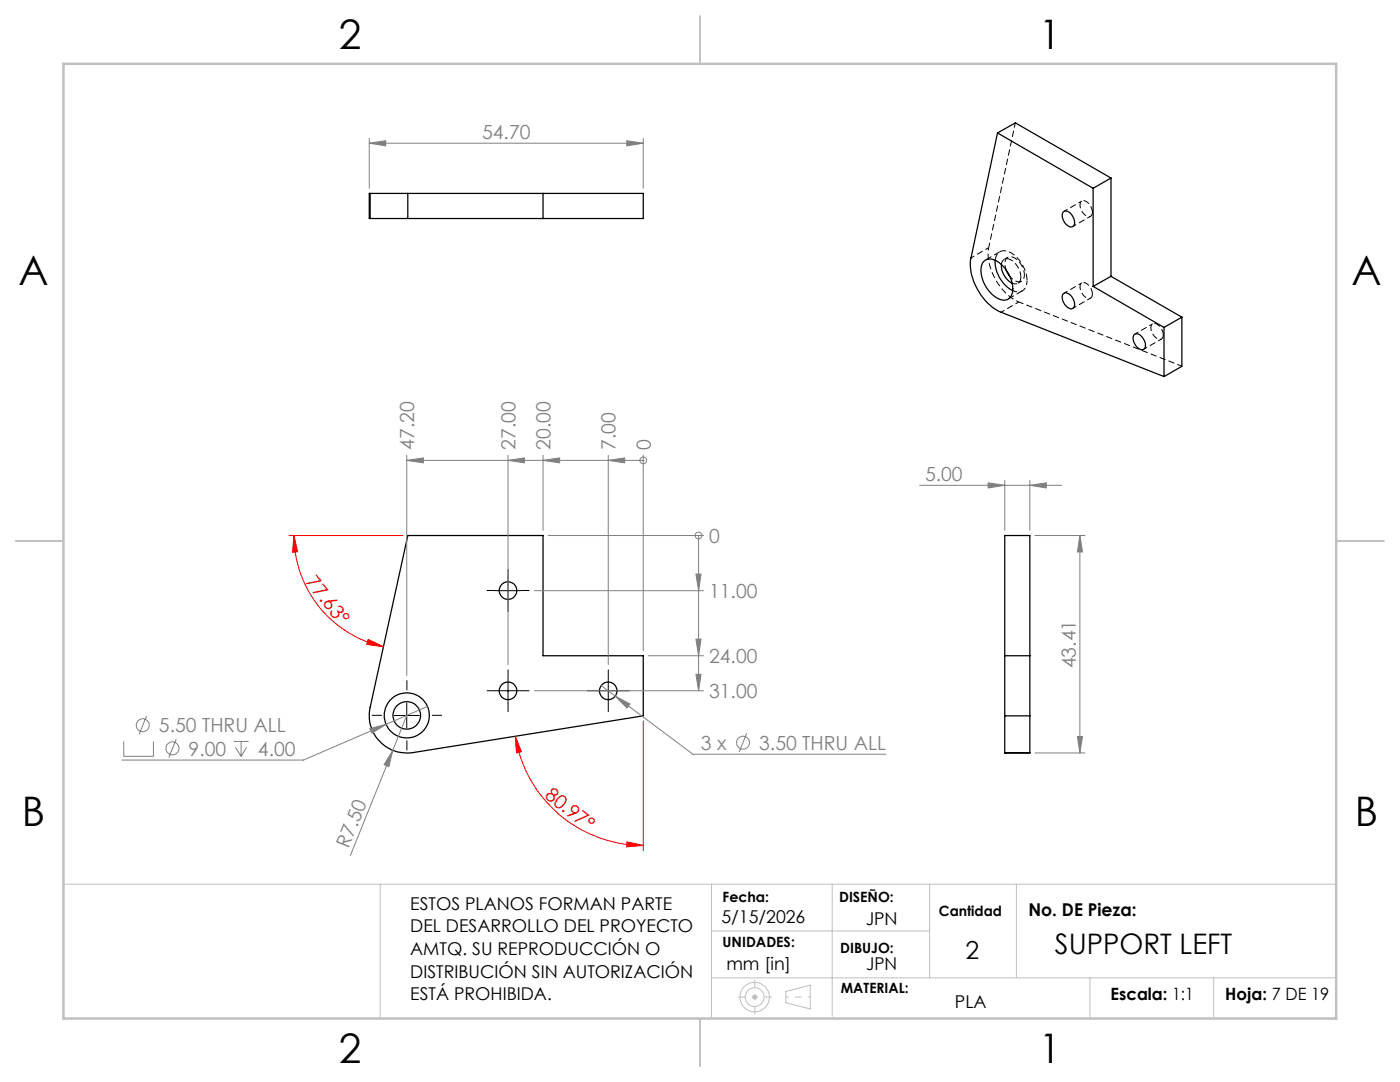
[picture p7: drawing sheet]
<svg xmlns="http://www.w3.org/2000/svg" width="279mm" height="216mm" viewBox="0 0 279 216" stroke-linecap="round" stroke-linejoin="round" font-family="sans-serif">
<g fill="none" stroke="#000" stroke-width=".25">
<path d="M73.9 38.6h-.2v5h.2M73.9 38.6h54.5v5h-54.5M73.9 38.6v5M81.4 38.6v5M108.4 38.6v5M199.1 26.5l-5.3 25a10.8 10.8 0 0 0 3.9 9.5l.8 .6 1.3 .7 32.5 12.8M199.1 26.5l19.1 11.1M199.1 26.5l3.5-2 19.1 11M218.2 37.6v19.6M221.7 35.5l-3.5 2.1M221.7 35.5v19.6M196.4 52.1a2.36 2.36 0 0 1 3.2 .5 6.9 6.9 0 0 1 2.5 5.7 1.78 1.78 0 0 1-2.8 1.3 6.5 6.5 0 0 1-3.4-6.7z"/>
<path d="M198.6 51.9a6.7 6.7 0 0 0 3.5 6.1M199.8 52.8a4.2 4.2 0 0 0 2.2 3.7M200.8 53.8l.7 1.4M212.2 42.3a1.31 1.31 0 0 1 1.8 .8 1.52 1.52 0 0 1 0 2.1 1.88 1.88 0 0 1-1.9-1.6l-.1-.7zM212.2 58.6a1.31 1.31 0 0 1 1.8 .8 1.52 1.52 0 0 1 0 2.2 1.88 1.88 0 0 1-1.9-1.6l-.1-.8zM218.2 57.2l14.1 8.1M221.7 55.1l-3.5 2.1M221.7 55.1l14.2 8.2M226.3 66.8a1.29 1.29 0 0 1 1.9 .8 1.53 1.53 0 0 1 0 2.1 2.1 2.1 0 0 1-2.1-2.1zM232.3 65.3v9.8M235.9 63.3v9.8l-3.6 2M235.9 63.3l-3.6 2"/>
<path d="M81.4 106.9h27v23.9h20v12l-46 7.4a7.5 7.5 0 0 1-8.5-9.1zM200.5 106.9h5v43.3h-5zM200.5 130.8h5M200.5 142.8h5M200.5 150.2h5"/>
<circle cx="101.4" cy="117.8" r="1.75"/>
<circle cx="101.4" cy="137.8" r="1.75"/>
<circle cx="121.4" cy="137.8" r="1.75"/>
<circle cx="81.2" cy="142.8" r="2.75"/>
<circle cx="81.2" cy="142.8" r="4.5"/>
</g>
<path d="M199.5 50.2l-2.8 1.7M201.2 59.7l2.8-1.7M218 42.3a2.28 2.28 0 0 0-2-2.2 1.37 1.37 0 0 0-.1 2 1.45 1.45 0 0 0 1.8 1l.3-.8M218 58.7a2.28 2.28 0 0 0-2-2.3 1.37 1.37 0 0 0-.1 2 1.45 1.45 0 0 0 1.8 1l.3-.7M232.2 66.8a2.28 2.28 0 0 0-2-2.2 1.37 1.37 0 0 0-.2 2 1.45 1.45 0 0 0 1.9 1l.3-.8" fill="none" stroke="#000" stroke-width=".2" stroke-dasharray="1.3 .6" stroke-linecap="butt"/>
<path d="M197.3 49.4l5.3-24.9M202 56.5a1.15 1.15 0 0 0 1.3-.1 1.15 1.15 0 0 0 .4-1.1M235.9 73.1l-32.6-12.8" fill="none" stroke="#000" stroke-width=".2" stroke-dasharray="1.3 .6" stroke-dashoffset=".3" stroke-linecap="butt"/>
<path d="M205 56a6.6 6.6 0 0 0-4.2-5.9 1.77 1.77 0 0 0-2.2 1.8" fill="none" stroke="#000" stroke-width=".2" stroke-dasharray="1.3 .6" stroke-dashoffset="-.1" stroke-linecap="butt"/>
<path d="M201.1 51.3l-.7 .5M202.1 58a1.89 1.89 0 0 0 2.1-.1 1.89 1.89 0 0 0 .8-1.9M203.2 56.5l.7-.4M204.4 54.8a3.9 3.9 0 0 0-2.7-3.6 1.32 1.32 0 0 0-1.1 1.9l.2 .7" fill="none" stroke="#000" stroke-width=".2" stroke-dasharray="1.3 .6" stroke-dashoffset=".4" stroke-linecap="butt"/>
<path d="M203.7 55.3a3.9 3.9 0 0 0-2.7-3.7 1.1 1.1 0 0 0-1.1 1.2" fill="none" stroke="#000" stroke-width=".2" stroke-dasharray="1.3 .6" stroke-dashoffset=".2" stroke-linecap="butt"/>
<path d="M193.8 51.5l3.5-2.1M201.6 55.2a1.93 1.93 0 0 0 2.4 .8l.3-.4 .1-.8M214.1 45.2l3.6-2.1M215.9 40.1l-3.5 2.1M215.9 56.4l-3.5 2.1M199.8 62.3l3.5-2M214.1 61.5l3.6-2M228.3 69.7l3.5-2.1M230 64.6l-3.5 2.1" fill="none" stroke="#000" stroke-width=".2" stroke-dasharray="1.3 .6" stroke-dashoffset=".5" stroke-linecap="butt"/>
<path d="M203.3 60.3a11.1 11.1 0 0 1-6-10.9" fill="none" stroke="#000" stroke-width=".2" stroke-dasharray="1.3 .6" stroke-dashoffset=".7" stroke-linecap="butt"/>
<g fill="none" stroke="#808080" stroke-width=".2">
<path d="M73.7 28.6l3.3-.5v1zM73.7 27.6v10M73.7 28.6h54.7M125.1 28.1l3.3 .5-3.3 .5zM128.4 27.6v10M81.2 91.9l3.3-.5v1zM81.2 91.9h47.2M81.2 90.8v44M101.4 91.9l3.3-.5v1zM101.4 90.8v41.8M108.4 91.9l3.3-.5v1zM108.4 90.8v15"/>
<path d="M121.4 91.9l3.3-.5v1zM121.4 90.8v41.8M128.4 91.9h.1M128.4 90.8v39.1M183.5 96.8h28.4M197.2 96.3l3.3 .5-3.3 .6zM200.5 95.8v10M205.5 96.8l3.3-.5v1.1zM205.5 95.8v10M106.6 117.9h33.8M109.4 106.9h31M138.9 114.5h1l-.5 3.4z"/>
<path d="M139.4 106.9h.1M139.4 106.9v30.9M206.5 106.9h10M215.5 106.9l.5 3.2h-1zM215.5 106.9v43.3M106.6 137.8h33.8M120 136.8l2.8 2.1M122.8 138.9l2.9 1.6-.6 .8zM122.8 138.9l15.5 11.6h38.5M129.4 130.8h11M138.9 127.5h1l-.5 3.3zM138.9 134.5h1l-.5 3.3z"/>
<path d="M24.7 148v2.9h5.9v-2.9M29.2 142.9l-1.4 3.6M35.2 147.5l-1.5 3.7M46.6 148h3M47 149.1l1.1 1.8M48.1 148v2.9M49.2 149.1l-1.1 1.8M73.8 145.4l3.2-.9-2.8 1.8zM77 144.5l-16.4 7.2h-36.3M78.4 149.7l-.8 3.3-.9-.4zM78.4 149.7l-8.5 21M81.2 142.8l-2.8 6.9"/>
<path d="M85.3 141l-8.3 3.5M149 146.3l-1.5 3.7M206.5 150.2h10M215 147h1l-.5 3.2z"/>
<circle cx="128.4" cy="91.9" r=".68"/>
<circle cx="139.4" cy="106.8" r=".68"/>
<circle cx="28.5" cy="144.7" r="1.29"/>
<circle cx="34.4" cy="149.3" r="1.29"/>
<circle cx="148.3" cy="148.2" r="1.29"/>
</g>
<path d="M57.7 106.9h22.7M58.7 106.9l.7 3.2-1 .1zM58.7 106.9a22.7 22.7 0 0 0 17.8 22.1M73.5 127.6l3 1.4-3.3-.4zM102.8 146.9l1.3 3.1-1 .2zM102.8 146.9a25.8 25.8 0 0 0 25.6 21.8M128.4 143.9v25.8M125.1 168l3.3 .7-3.3 .3z" fill="none" stroke="#f00" stroke-width=".2"/>
<g fill="none" stroke="#c0c0c0" stroke-width=".2">
<path d="M12.7 176.4h254M75.9 176.4v26.8M142 176.4v26.8M166.1 176.4v26.4M185.5 176.4v18.7M202.8 176.4v18.7M142 185.8h43.5M142 195.1h124.7M150.1 199h1M150.2 198.6l.8 .7M150.6 198.5v1M151 198.6l-.8 .7"/>
<path d="M156.8 197.8l4.9-1.2v4.7l-4.9-1.2zM217.5 195.1v8.1M242.2 195.1v7.8"/>
<circle cx="150.6" cy="199" r="1.88"/>
<circle cx="150.6" cy="199" r="2.95"/>
</g>
<g fill="none" stroke="#000" stroke-width=".2" stroke-dasharray="15.2 1.3 1.3 1.3" stroke-linecap="butt">
<path d="M98.9 117.8h-1.8M101.4 115.3v-1.7M103.9 117.8h1.7M81.2 137.7v-2M98.9 137.8h-1.8M101.4 120.3v1.8M101.4 135.3v-1.7M103.9 137.8h1.7M118.9 137.8h-1.8M121.4 135.3v-1.7M123.9 137.8h1.7M76.2 142.7h-2"/>
<path d="M81.2 147.7v2M86.2 142.7h2M101.4 140.3v1.8M121.4 140.3v1.8"/>
</g>
<path d="M156.9 198.9h4.8" fill="none" stroke="#c0c0c0" stroke-width=".2" stroke-dasharray="15.2 1.3 1.3 1.3" stroke-dashoffset="14.7" stroke-linecap="butt"/>
<path d="M147.2 198.9h6.8M150.6 202.4v-6.9" fill="none" stroke="#c0c0c0" stroke-width=".2" stroke-dasharray="15.2 1.3 1.3 1.3" stroke-dashoffset="13.7" stroke-linecap="butt"/>
<path d="M98.9 117.9h5M101.4 115.4v4.9M98.9 137.8h5M101.4 135.4v4.9M118.9 137.8h5M121.4 135.4v4.9M78.7 142.8h5M81.2 140.3v4.9" fill="none" stroke="#000" stroke-width=".2"/>
<path d="M139.7 3.2v9.5M3.1 107.9h9.6M266.7 107.9h9.5M139.7 203.2v9.6" fill="none" stroke="#c0c0c0" stroke-width=".25"/>
<path d="M12.7 12.7h254v190.5h-254z" fill="none" stroke="#c0c0c0" stroke-width=".5"/>
<g fill="#f00">
<path d="M58.7 106.9l.7 3.2-1 .1zM73.5 127.6l3 1.4-3.3-.4z"/>
<path d="M102.8 146.9l1.3 3.1-1 .2zM125.1 168l3.3 .7-3.3 .3z"/>
</g>
<g fill="#808080">
<path d="M78.4 149.7l-.8 3.3-.9-.4z"/>
<path d="M205.5 96.8l3.3-.5v1.1zM197.2 96.3l3.3 .5-3.3 .6z"/>
<path d="M73.8 145.4l.4 .9 2.8-1.8zM122.8 138.9l2.3 2.4 .6-.8zM73.7 28.6l3.3-.5v1zM125.1 28.1l3.3 .5-3.3 .5z"/>
<path d="M215.5 106.9l.5 3.2h-1zM215 147h1l-.5 3.2z"/>
<path d="M138.9 114.5h1l-.5 3.4zM138.9 127.5h1l-.5 3.3zM138.9 134.5h1l-.5 3.3z"/>
<path d="M121.4 91.9l3.3-.5v1zM108.4 91.9l3.3-.5v1zM101.4 91.9l3.3-.5v1zM81.2 91.9l3.3-.5v1z"/>
</g>
<g font-size="8.1">
<text x="67.6" y="9.7">2</text>
<text x="207.3" y="9.7">1</text>
<text x="3.7" y="57">A</text>
<text x="269.7" y="57">A</text>
<text x="4.4" y="164.9">B</text>
<text x="270.4" y="164.9">B</text>
<text x="67.6" y="212.2">2</text>
<text x="207.3" y="212.2">1</text>
</g>
<text font-size="5.6" x="210.5" y="190.3">SUPPORT LEFT</text>
<text font-size="4.9" x="192.7" y="191.4">2</text>
<g font-size="3.9" fill="#808080">
<text x="96.2" y="27.7">54.70</text>
<text x="82.7" y="89.8" transform="rotate(-90 82.7 89.8)">47.20</text>
<text x="102.9" y="89.8" transform="rotate(-90 102.9 89.8)">27.00</text>
<text x="109.9" y="89.8" transform="rotate(-90 109.9 89.8)">20.00</text>
<text x="122.9" y="89.8" transform="rotate(-90 122.9 89.8)">7.00</text>
<text x="129.9" y="89.8" transform="rotate(-90 129.9 89.8)">0</text>
<text x="184.6" y="96">5.00</text>
<text x="141.5" y="108.3">0</text>
<text x="141.5" y="119.3">11.00</text>
<text x="141.5" y="132.3">24.00</text>
<text x="214.7" y="133.4" transform="rotate(-90 214.7 133.4)">43.41</text>
<text x="141.5" y="139.3">31.00</text>
<text x="31.7" y="146.2">5.50 THRU ALL</text>
<text x="139.9" y="149.6">3 x</text>
<text x="151.5" y="149.6">3.50 THRU ALL</text>
<text x="37.6" y="150.8">9.00</text>
<text x="51.5" y="150.8">4.00</text>
<text x="69.6" y="169.4" transform="rotate(-68 69.6 169.4)">R7.50</text>
</g>
<g font-size="3.9" fill="#f00">
<text x="60.8" y="116.2" transform="rotate(51 60.8 116.2)">77.63°</text>
<text x="108.5" y="159" transform="rotate(38 108.5 159)">80.97°</text>
</g>
<g font-size="3.5">
<text x="81.9" y="181.5">ESTOS PLANOS FORMAN PARTE</text>
<text x="144" y="184.2">5/15/2026</text>
<text x="172.8" y="184.6">JPN</text>
<text x="205.3" y="182.7">No. DE Pieza:</text>
<text x="81.9" y="186">DEL DESARROLLO DEL PROYECTO</text>
<text x="81.9" y="190.6">AMTQ. SU REPRODUCCIÓN O</text>
<text x="81.9" y="195.1">DISTRIBUCIÓN SIN AUTORIZACIÓN</text>
<text x="145" y="193.5">mm [in]</text>
<text x="172.9" y="193.5">JPN</text>
<text x="81.9" y="199.6">ESTÁ PROHIBIDA.</text>
<text x="190.6" y="201.1">PLA</text>
</g>
<g font-size="3.4">
<text x="221.6" y="199.6">Escala: 1:1</text>
<text x="244.5" y="199.6">Hoja: 7 DE 19</text>
</g>
<g font-size="2.8">
<text x="144.2" y="179.9">Fecha:</text>
<text x="167.5" y="179.9">DISEÑO:</text>
<text x="187.4" y="182.7">Cantidad</text>
<text x="144.2" y="189">UNIDADES:</text>
<text x="167.7" y="190.3">DIBUJO:</text>
<text x="167.8" y="198.1">MATERIAL:</text>
</g>
</svg>
